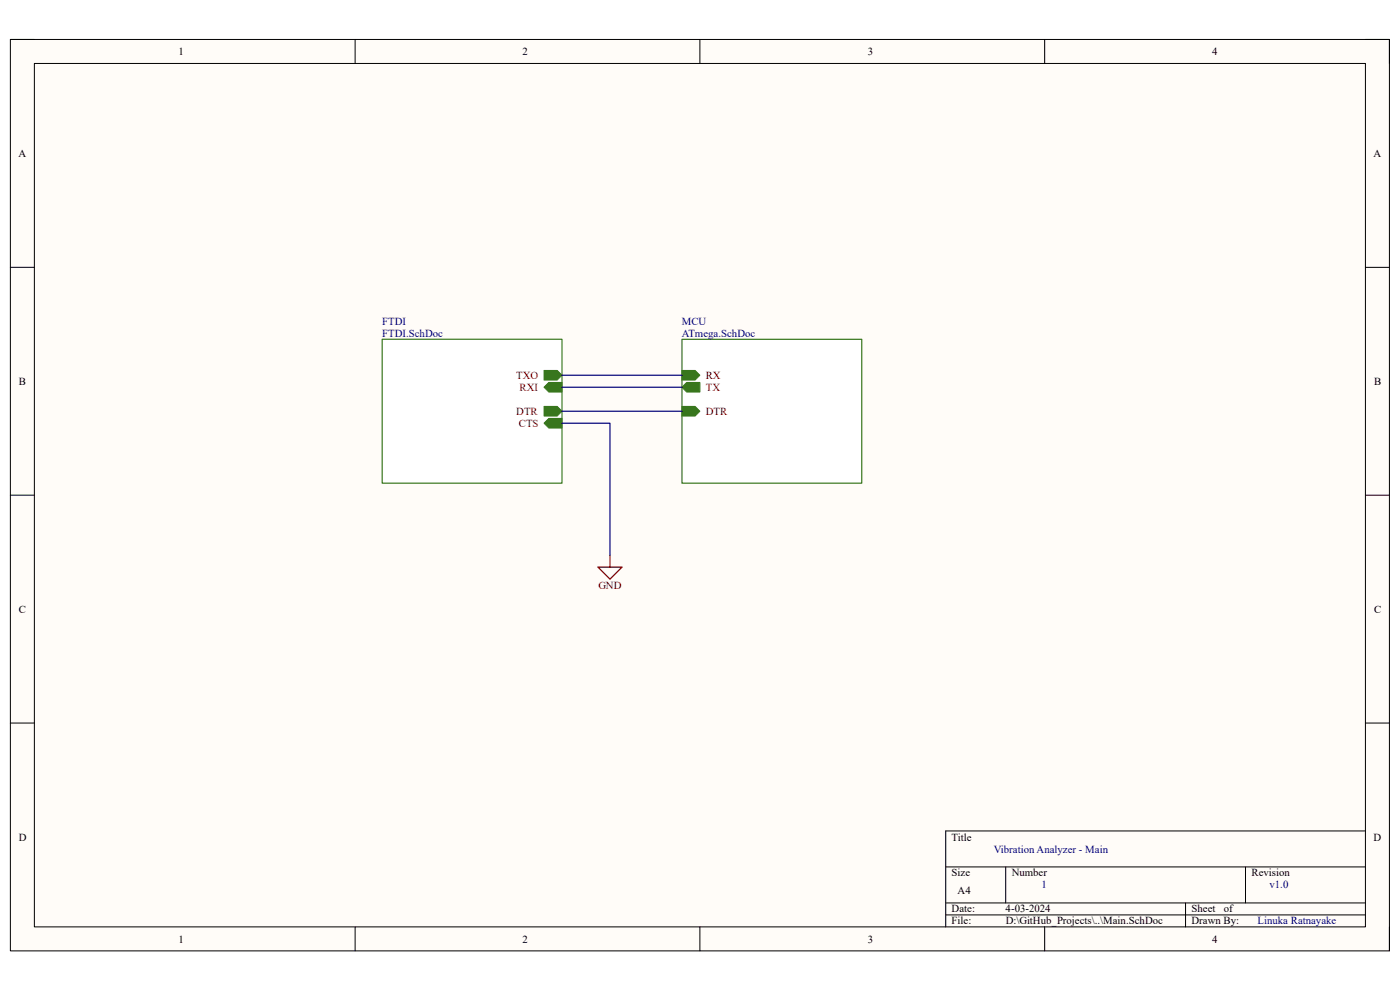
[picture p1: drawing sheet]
<svg xmlns="http://www.w3.org/2000/svg" width="297mm" height="210mm" viewBox="0 0 297 210" stroke-linecap="round" stroke-linejoin="round" font-family="sans-serif">
<path d="M2.2 8.4h292.6v193.3h-292.6z" fill-rule="evenodd" fill="#fffcf8"/>
<path d="M2.2 8.4h292.6v193.3h-292.6z" fill="none" stroke="#000" stroke-width=".21"/>
<path d="M7.3 13.5h282.4v183.1h-282.4z" fill-rule="evenodd" fill="#fffcf8"/>
<g fill="none" stroke="#000" stroke-width=".21">
<path d="M2.2 8.4h5.1M7.3 13.5h282.4v183.1h-282.4zM75.3 8.4v5.1M148.5 8.4v5.1M221.6 8.4v5.1M289.7 8.4h5.1v5.1M2.2 56.7h5.1M289.7 56.7h5.1M2.2 105h5.1M289.7 105.1h5.1M2.2 153.4h5.1M289.7 153.4h5.1"/>
<path d="M289.7 176.3h-89.1v20.3M75.3 196.6v5.1M148.5 196.6v5.1M200.6 183.9h89.1M200.6 191.5h89.1M200.6 194.1h89.1M213.4 183.9v7.6M221.6 196.6v5.1M251.5 191.5v5.1M264.2 183.9v7.6M294.8 196.6v5.1"/>
</g>
<path d="M144.7 72h38.1v30.5h-38.1z" fill-rule="evenodd" fill="#fff"/>
<path d="M144.7 72h38.1v30.5h-38.1z" fill="none" stroke="#38761d" stroke-width=".25"/>
<path d="M144.7 86.2h2.8l1 1-1 1.1h-2.8z" fill-rule="evenodd" fill="#38761d"/>
<path d="M144.7 86.2h2.8l1 1-1 1.1h-2.8z" fill="none" stroke="#38761d" stroke-width=".21"/>
<path d="M144.7 78.6h2.8l1 1-1 1h-2.8z" fill-rule="evenodd" fill="#38761d"/>
<path d="M144.7 78.6h2.8l1 1-1 1h-2.8z" fill="none" stroke="#38761d" stroke-width=".21"/>
<path d="M145.7 81.1h2.8v2.1h-2.8l-1-1.1z" fill-rule="evenodd" fill="#38761d"/>
<path d="M145.7 81.1h2.8v2.1h-2.8l-1-1.1z" fill="none" stroke="#38761d" stroke-width=".21"/>
<path d="M81.1 72h38.1v30.5h-38.1z" fill-rule="evenodd" fill="#fff"/>
<path d="M81.1 72h38.1v30.5h-38.1z" fill="none" stroke="#38761d" stroke-width=".25"/>
<path d="M115.4 78.6h2.8l1 1-1 1h-2.8z" fill-rule="evenodd" fill="#38761d"/>
<path d="M115.4 78.6h2.8l1 1-1 1h-2.8z" fill="none" stroke="#38761d" stroke-width=".21"/>
<path d="M115.4 82.1l1-1h2.8v2.1h-2.8z" fill-rule="evenodd" fill="#38761d"/>
<path d="M115.4 82.1l1-1h2.8v2.1h-2.8z" fill="none" stroke="#38761d" stroke-width=".21"/>
<path d="M115.4 89.8l1-1h2.8v2h-2.8z" fill-rule="evenodd" fill="#38761d"/>
<path d="M115.4 89.8l1-1h2.8v2h-2.8z" fill="none" stroke="#38761d" stroke-width=".21"/>
<path d="M115.4 86.2h2.8l1 1-1 1.1h-2.8z" fill-rule="evenodd" fill="#38761d"/>
<path d="M115.4 86.2h2.8l1 1-1 1.1h-2.8z" fill="none" stroke="#38761d" stroke-width=".21"/>
<path d="M119.2 79.6h25.5M119.2 89.8h10.2v28M119.2 82.1h25.5M119.2 87.2h25.5" fill="none" stroke="#000080" stroke-width=".25"/>
<path d="M129.4 117.8v2.5M126.9 120.3h5l-2.5 2.6z" fill="none" stroke="#800000" stroke-width=".25"/>
<g font-size="2.3">
<text x="37.9" y="11.7">1</text>
<text x="110.9" y="11.7">2</text>
<text x="184.1" y="11.7">3</text>
<text x="257.1" y="11.7">4</text>
<text x="3.9" y="33.3">A</text>
<text x="291.4" y="33.3">A</text>
<text x="4" y="81.6">B</text>
<text x="291.5" y="81.6">B</text>
<text x="4" y="130">C</text>
<text x="291.5" y="130">C</text>
<text x="4" y="178.3">D</text>
<text x="201.9" y="178.3">Title</text>
<text x="291.4" y="178.3">D</text>
<text x="201.9" y="185.9">Size</text>
<text x="214.6" y="185.9">Number</text>
<text x="265.5" y="185.9">Revision</text>
<text x="203.2" y="189.7">A4</text>
<text x="201.9" y="193.5">Date:</text>
<text x="201.9" y="196.1">File:</text>
<text x="213.3" y="193.5">4-03-2024</text>
<text x="213.4" y="196.1">D:\GitHub_Projects\..\Main.SchDoc</text>
<text x="252.8" y="193.5">Sheet</text>
<text x="252.8" y="196.1">Drawn By:</text>
<text x="259.6" y="193.5">of</text>
<text x="37.9" y="199.9">1</text>
<text x="110.9" y="199.9">2</text>
<text x="184.1" y="199.9">3</text>
<text x="257.1" y="199.9">4</text>
</g>
<g font-size="2.3" fill="#000080">
<text x="81.1" y="68.9">FTDI</text>
<text x="81.1" y="71.5">FTDI.SchDoc</text>
<text x="144.7" y="68.9">MCU</text>
<text x="144.7" y="71.5">ATmega.SchDoc</text>
<text x="210.8" y="180.8">Vibration Analyzer - Main</text>
<text x="221" y="188.5">1</text>
<text x="269.3" y="188.5">v1.0</text>
<text x="266.8" y="196.1">Linuka Ratnayake</text>
</g>
<g font-size="2.3" fill="#800000">
<text x="109.5" y="80.3">TXO</text>
<text x="110.2" y="82.9">RXI</text>
<text x="149.7" y="80.3">RX</text>
<text x="149.7" y="82.9">TX</text>
<text x="109.5" y="88">DTR</text>
<text x="149.7" y="88">DTR</text>
<text x="110.1" y="90.6">CTS</text>
<text x="127" y="124.9">GND</text>
</g>
</svg>
